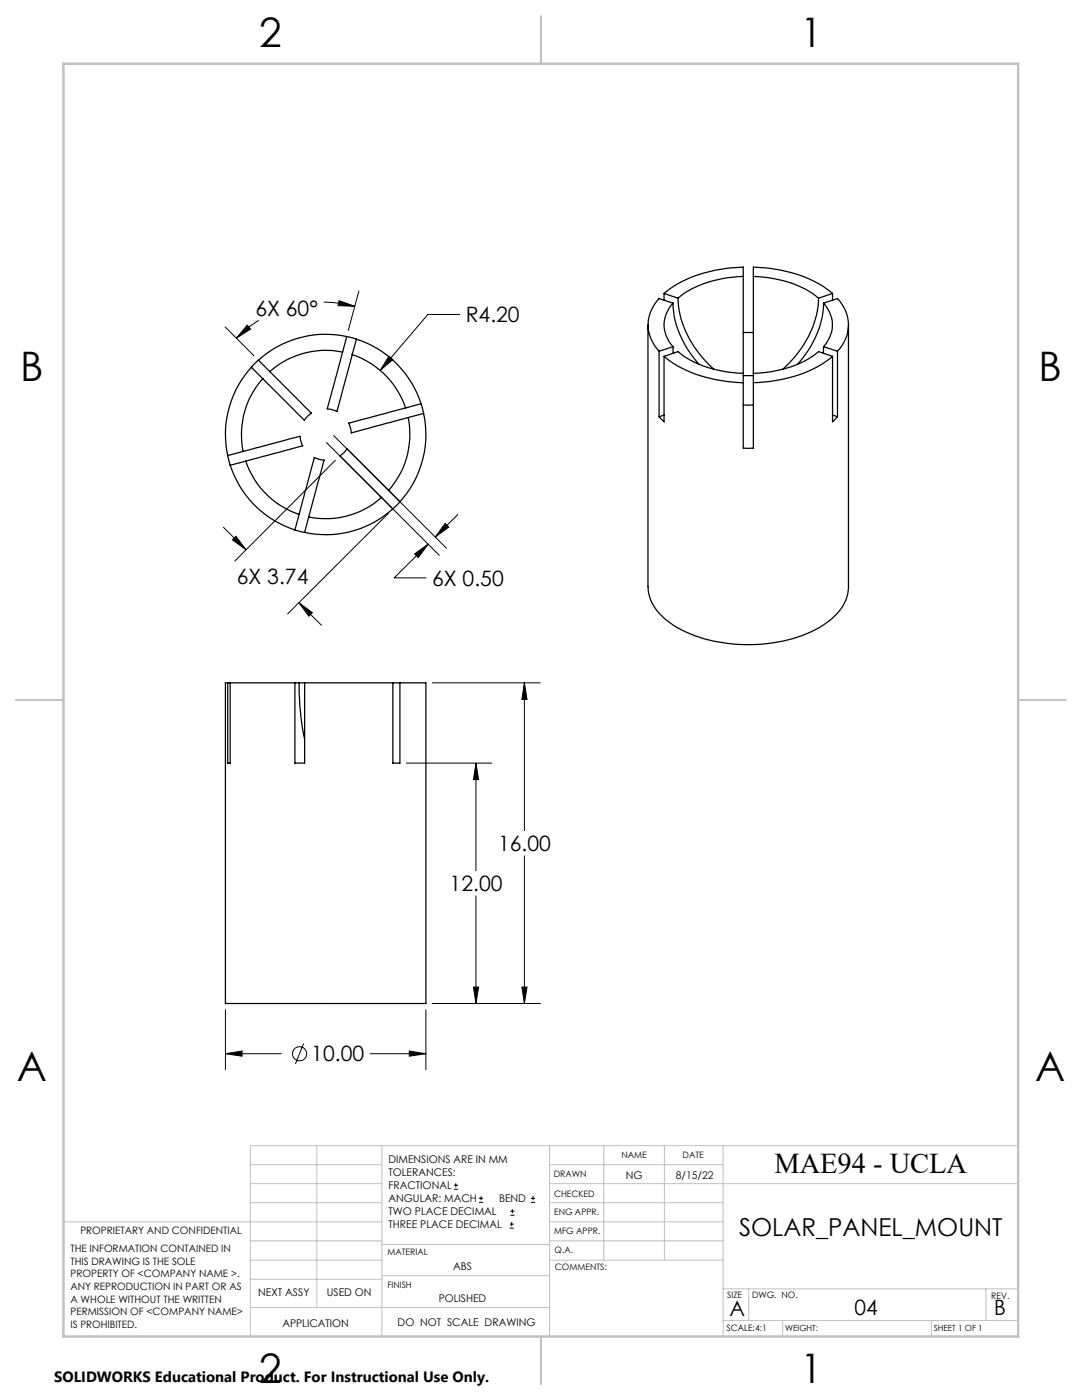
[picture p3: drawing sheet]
<svg xmlns="http://www.w3.org/2000/svg" width="216mm" height="279mm" viewBox="0 0 216 279" stroke-linecap="round" stroke-linejoin="round" font-family="sans-serif">
<g fill="none" stroke="#000" stroke-width=".2">
<path d="M71.6 58.1l-2.1 7.8M44.9 65.2l5.8 5.8M49.3 64.9l.7 .8-2.8 1.8zM51.6 63.9a23.7 23.7 0 0 0-4.4 3.6M64.6 60.3a27.4 27.4 0 0 1 6.2 .8M67.7 60l3.1 1.1-3.3-.1zM77.6 71.1l.8 .7-2.5 2.1zM91.7 62.8h-6.3l-9.5 11.1M65.2 88.3l22.5 22.5M66.6 86.9l22.5 22.5M66.9 91.9l-20.1 20.1M44.6 105.2l4.5 4.5"/>
<path d="M46.4 107.7l.7-.7 2 2.7zM77.5 102.4l-20.1 20.1M82.7 110.6l2.7-2-1.9 2.7zM85.4 108.6l-6.7 6.7h6.3M88.8 104.5l.7 .7-2.6 2zM91.3 102.7l-4.4 4.5M59.7 120.3l4.4 4.5M59.7 120.3l2.6 2-.7 .7zM86.3 136.3h21.5M104.6 136.3v29.5M104.6 136.3l.6 3.3h-1.1zM81.1 152.3h17"/>
<path d="M95 152.3v21.5M95 152.3l.5 3.3h-1zM95 178.8v21.5M104.6 170.8v29.5M94.5 197h1l-.5 3.3zM104.1 197h1.1l-.6 3.3zM45 210.3l3.3-.5v1zM45 201.5v12M45 210.3h11.1M60.6 208.3l-1.7 4M73.8 210.3h11.2M81.7 209.8l3.3 .5-3.3 .5z"/>
<path d="M85 201.5v12M86.3 200.3h21.5M90.6 237.3h.8M90.6 236.5h.8M90.9 236.1v.9M95.6 240h.8M95.6 239.1h.8M96 238.7v.8M105.9 240h.9M105.9 239.1h.9M106.4 238.7v.8M101.7 245.1h.8"/>
<path d="M101.7 244.3h.8M101.8 242.5h.9M101.8 241.7h.9M102.1 243.9v.8M102.2 241.3v.8"/>
<circle cx="59.8" cy="210.3" r="1.41"/>
</g>
<g fill="none" stroke="#c0c0c0" stroke-width=".2">
<path d="M50 232.4h26.2M50 236.2h26.2M63.2 228.6v32.3M76.2 228.6v38.1M109.6 228.6v38.1M109.6 232.4h34.7M109.6 236.2h93.6M120.5 228.6v22.9M132.6 228.6v22.9M144.3 228.6v38.1M203.2 228.6h-153.2v38.1M12.7 243.8h63.5"/>
<path d="M50 251.5h26.2M50 240h26.2M50 247.7h26.2M50 255.3h26.2M76.2 254.6h33.4M76.2 248.4h33.4M109.6 251.5h34.7M109.6 243.8h34.7M109.6 240h34.7M109.6 247.7h34.7M144.3 257.2h58.9M149.4 257.2v6.3"/>
<path d="M196.7 257.2v6.3M50 260.9h59.6M144.3 263.5h58.9M156.2 263.5v3.2M185.9 263.5v3.2"/>
</g>
<path d="M108 3.2v9.5M3.1 139.7h9.6M203.2 139.7h9.5M108 266.7v9.6" fill="none" stroke="#c0c0c0" stroke-width=".25"/>
<path d="M12.7 12.7h190.5v254h-190.5z" fill="none" stroke="#c0c0c0" stroke-width=".5"/>
<g fill="#000">
<path d="M88.8 104.5l.7 .7-2.6 2zM82.7 110.6l2.7-2-1.9 2.7z"/>
<path d="M104.1 197h1.1l-.6 3.3zM104.6 136.3l.6 3.3h-1.1zM81.7 209.8l3.3 .5-3.3 .5zM45 210.3l3.3-.5v1zM94.5 197h1l-.5 3.3zM95 152.3l.5 3.3h-1zM77.6 71.1l-1.7 2.8 2.5-2.1zM67.7 60l3.1 1.1-3.3-.1zM49.3 64.9l.7 .8-2.8 1.8zM46.4 107.7l.7-.7 2 2.7zM59.7 120.3l2.6 2-.7 .7z"/>
</g>
<g fill="none" stroke="#000" stroke-width=".25">
<path d="M132.5 58.6v1.3M132.5 58.6l2.8 .9M135.3 59.5a20.1 20.1 0 0 0 7.2 14.2M148.3 55.2v-1.9a25.8 25.8 0 0 0-15.8 5.3M148.3 55.2a22 22 0 0 0-12.4 3.8l-.6 .5M148.3 55.2v19.3M150.3 55.2v-1.9a25.8 25.8 0 0 1 15.8 5.3M150.3 55.2v19.3M150.3 55.2a21.4 21.4 0 0 1 13 4.3M163.3 59.5a20.1 20.1 0 0 1-7.1 14.2M166.1 58.6v1.3M166.1 58.6l-2.8 .9"/>
<path d="M50.2 73.3a19.9 19.9 0 0 0-4.8 17.6M50.2 73.3l2.2 2.3M51.6 71.9l-1.4 1.4M51.6 71.9l2.2 2.3M52.4 75.6a16.9 16.9 0 0 0-3.9 14.5M53.8 74.2l8.3 8.2-.8 .7-.6 .8-8.3-8.3M68.4 70.3a16.9 16.9 0 0 0-14.6 3.9M68.4 70.3l-3.1 11.3 .8 .1 1.1 .4 3.1-11.3M69.2 67.2a20 20 0 0 0-17.6 4.7M69.2 67.2l1.9 .5M69.2 67.2l-.8 3.1M70.3 70.8a16.8 16.8 0 0 1 10.6 10.6"/>
<path d="M71.1 67.7a19.9 19.9 0 0 1 12.9 12.9M71.1 67.7l-.8 3.1M129.3 64.8v52.3a9 9 0 0 0 4.4 7.2 28.4 28.4 0 0 0 18.3 4.3 24.6 24.6 0 0 0 14.2-5.3 8.7 8.7 0 0 0 3.1-6.2v-52.3M131.5 70.1v13.1M132.5 71.1v13.1l-1-1M132.5 71.1a24.9 24.9 0 0 0 14.7 5.2l1.1 .1M132.5 71.1l2.8-.9a20.8 20.8 0 0 0 13 4.3M134.3 60.5l-2.8-.9a7.4 7.4 0 0 0 0 10.5M134.3 69.2v1.3M134.3 60.5a6.1 6.1 0 0 0 0 8.7M134.3 60.5a19.1 19.1 0 0 0 5.2 12.2M134.3 69.2l-2.8 .9"/>
<path d="M148.3 74.5v14.9l.5 .1 1.5-.1v-14.9M148.3 66.4h2M148.3 75h2M164.3 60.5l2.8-.9a7.4 7.4 0 0 1 0 10.5M164.3 60.5a19.1 19.1 0 0 1-5.1 12.2M164.3 60.5a6.2 6.2 0 0 1 0 8.7M164.3 69.2v1.3M164.3 69.2l2.8 .9M166.1 71.1a25.1 25.1 0 0 1-14.7 5.2l-1.1 .1M166.1 71.1v13.1l1-1M166.1 71.1l-2.8-.9a20.8 20.8 0 0 1-13 4.3M167.1 70.1v13.1"/>
<path d="M45.4 90.9l.5 2M45.9 92.9a20 20 0 0 0 12.9 12.9M48.5 90.1l11.4-3 .5 1.9-11.4 3M48.5 90.1l-3.1 .8M49 92a16.9 16.9 0 0 0 10.7 10.7M49 92l-3.1 .9M76.1 99.3a16.9 16.9 0 0 1-14.5 3.9M76.1 99.3l2.3 2.3M77.5 97.9l-8.2-8.3-.5 .6-1 .8 8.3 8.3M77.5 97.9l2.3 2.2M80.9 81.4l-11.3 3.1 .4 1.1 .1 .8 11.4-3.1M81.5 83.3a16.7 16.7 0 0 1-4 14.6"/>
<path d="M84 80.6l.5 1.9M84 80.6l-3.1 .8M84.5 82.5a20 20 0 0 1-4.7 17.6M84.5 82.5l-3 .8M132.5 82.8l-1 .4M148.3 80.8h2M166.1 82.8l1 .4M58.8 105.8l2 .5M59.7 102.7l3-11.4 1.2 .4 .8 .1-3.1 11.4M59.7 102.7l-.9 3.1M61.6 103.2l-.8 3.1M78.4 101.6a20.1 20.1 0 0 1-17.6 4.7"/>
<path d="M79.8 100.1l-1.4 1.5M45.4 136.3h-.4v64h40v-64h-5.2M45.4 136.3v16h.5v-16M45.4 136.3h.5M45.9 136.3h12.9M58.8 136.3v16h2v-16M58.8 136.3h.9M59.7 136.3l.1 3a47.5 47.5 0 0 0 1 8.2M59.7 136.3h1.1M60.8 136.3h17.6M78.4 136.3v16h1.4v-16M78.4 136.3h1.4"/>
</g>
<g font-size="8.1">
<text x="51.7" y="9.3">2</text>
<text x="159.7" y="9.3">1</text>
<text x="4" y="76">B</text>
<text x="207.2" y="76">B</text>
<text x="3.3" y="215.7">A</text>
<text x="206.5" y="215.7">A</text>
<text x="51.7" y="276">2</text>
<text x="159.7" y="276">1</text>
</g>
<text font-size="5.7" x="154.5" y="234.1">MAE94 - UCLA</text>
<text font-size="4.9" x="147.5" y="246.7">SOLAR_PANEL_MOUNT</text>
<g font-size="4.2">
<text x="51" y="63">6X 60°</text>
<text x="92.9" y="64.3">R4.20</text>
<text x="47.2" y="116.6">6X 3.74</text>
<text x="86.2" y="116.9">6X 0.50</text>
<text x="99.4" y="169.9">16.00</text>
<text x="89.7" y="177.9">12.00</text>
<text x="62.1" y="211.8">10.00</text>
<text x="145.6" y="262.7">A</text>
<text x="170.5" y="262.4">04</text>
<text x="198.4" y="262.4">B</text>
</g>
<text font-size="3" x="10.8" y="275.7">SOLIDWORKS Educational Product. For Instructional Use Only.</text>
<g font-size="2.1">
<text x="77.5" y="232.2">DIMENSIONS ARE IN MM</text>
<text x="77.5" y="234.7">TOLERANCES:</text>
<text x="77.5" y="237.3">FRACTIONAL</text>
<text x="77.5" y="239.9">ANGULAR: MACH</text>
<text x="99.6" y="239.9">BEND</text>
<text x="124.8" y="235.2">NG</text>
<text x="134.9" y="235.2">8/15/22</text>
<text x="77.5" y="242.5">TWO PLACE DECIMAL</text>
<text x="77.5" y="245.1">THREE PLACE DECIMAL</text>
<text x="90.4" y="253.4">ABS</text>
<text x="51.5" y="258.7">NEXT ASSY</text>
<text x="65.2" y="258.6">USED ON</text>
<text x="87.5" y="259.8">POLISHED</text>
<text x="56.3" y="264.8">APPLICATION</text>
<text x="79.3" y="264.6">DO NOT SCALE DRAWING</text>
</g>
<g font-size="2">
<text x="14.1" y="249.9">THE INFORMATION CONTAINED IN</text>
<text x="16" y="246.3">PROPRIETARY AND CONFIDENTIAL</text>
<text x="14.1" y="252.4">THIS DRAWING IS THE SOLE</text>
<text x="14.1" y="254.9">PROPERTY OF &lt;COMPANY NAME &gt;.</text>
<text x="14.1" y="257.4">ANY REPRODUCTION IN PART OR AS</text>
<text x="14.1" y="260">A WHOLE WITHOUT THE WRITTEN</text>
<text x="14.1" y="262.5">PERMISSION OF &lt;COMPANY NAME&gt;</text>
<text x="14.1" y="265">IS PROHIBITED.</text>
</g>
<g font-size="1.8">
<text x="124" y="231.1">NAME</text>
<text x="136.2" y="231.1">DATE</text>
<text x="110.5" y="234.8">DRAWN</text>
<text x="110.5" y="238.9">CHECKED</text>
<text x="110.6" y="242.5">ENG APPR.</text>
<text x="77.3" y="250.5">MATERIAL</text>
<text x="110.6" y="246.3">MFG APPR.</text>
<text x="110.7" y="250">Q.A.</text>
<text x="77.3" y="257">FINISH</text>
<text x="110.7" y="253.5">COMMENTS:</text>
<text x="145.1" y="259">SIZE</text>
<text x="150.1" y="259.1">DWG. NO.</text>
<text x="197.8" y="259.2">REV.</text>
<text x="145" y="265.7">SCALE:4:1</text>
</g>
<g font-size="1.7">
<text x="156.7" y="265.7">WEIGHT:</text>
<text x="186.3" y="265.7">SHEET 1 OF 1</text>
</g>
</svg>
